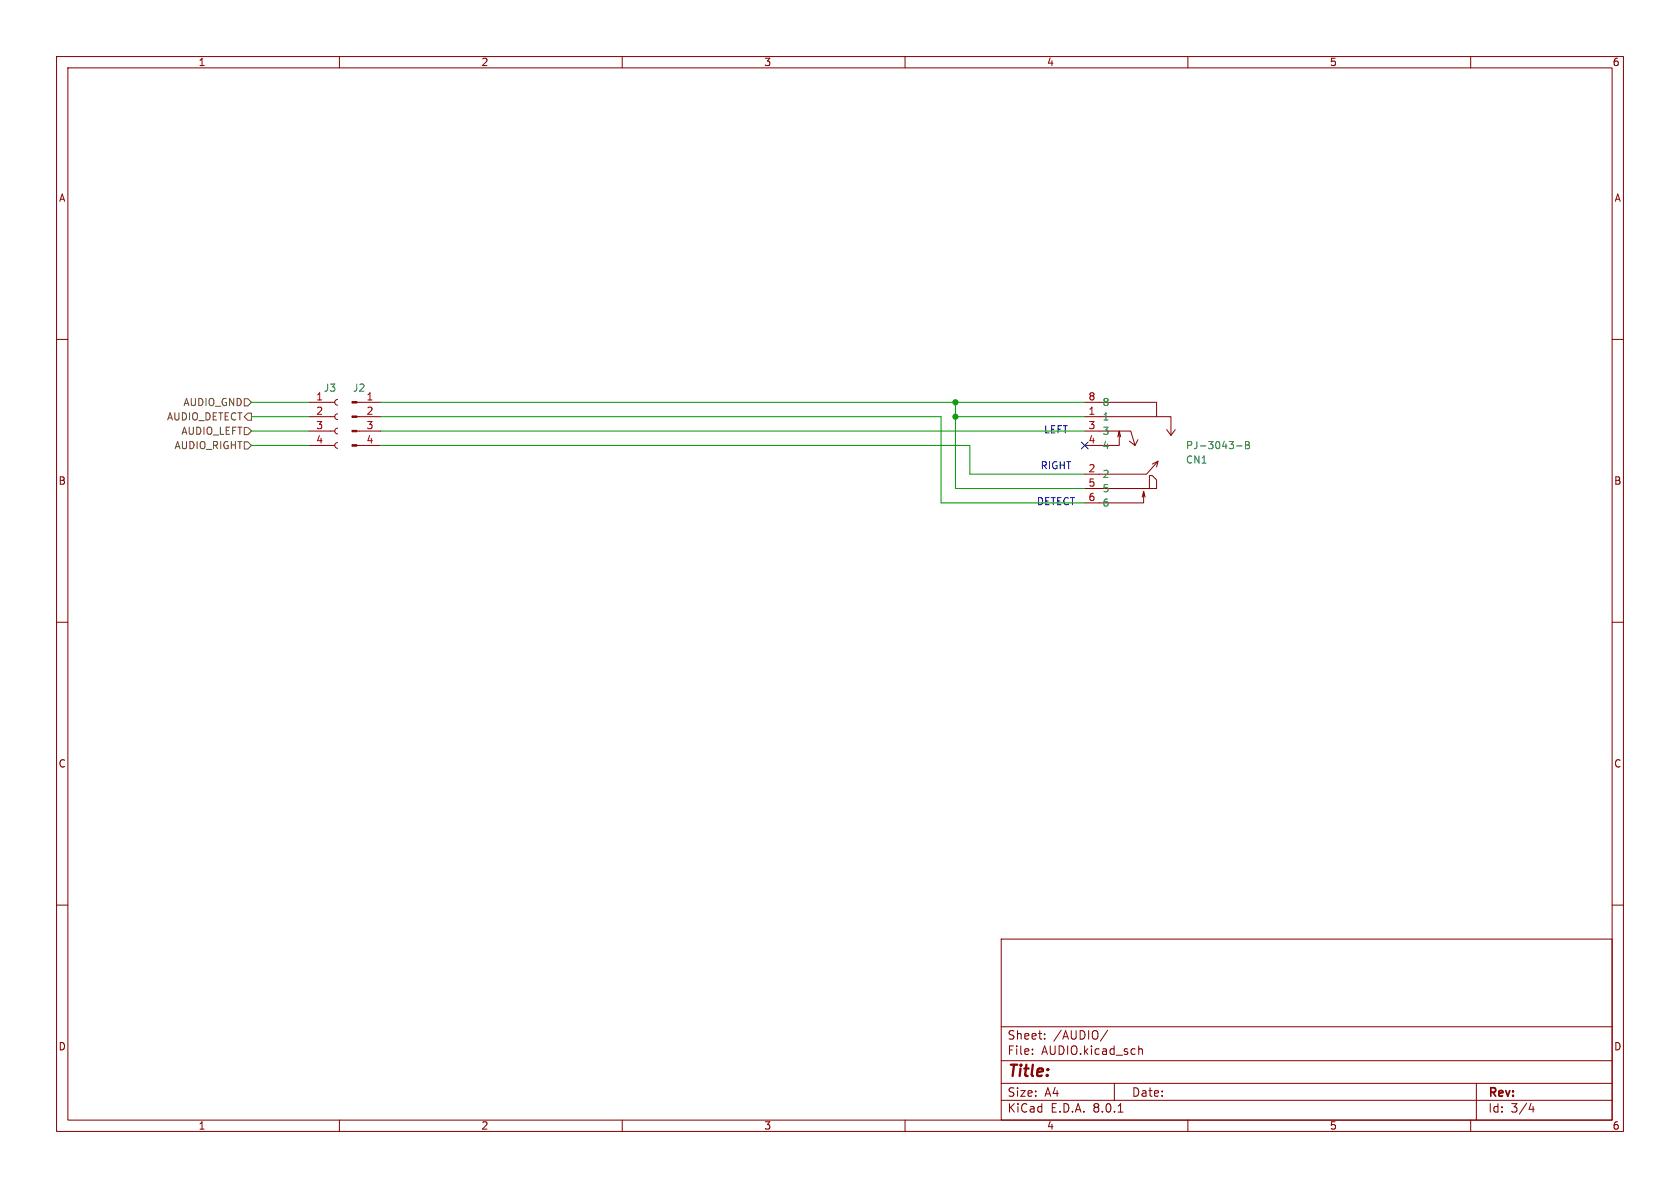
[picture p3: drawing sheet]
<svg xmlns="http://www.w3.org/2000/svg" width="297mm" height="210mm" viewBox="0 0 297 210" stroke-linecap="round" stroke-linejoin="round" font-family="sans-serif">
<g fill="none" stroke="#840000" stroke-width=".18">
<path d="M10 10h277v190h-277zM12 12h273v186h-273zM60 10v2M110 10v2M160 10v2M210 10v2M260 10v2M10 60h2M285 60h2M54.6 73.7h4.6M54.6 76.2h4.6M54.6 78.7h4.6"/>
<path d="M54.6 71.1h4.6M59.7 78.2l-.4 .2-.1 .3 .1 .4 .4 .1M59.7 75.7l-.4 .1-.1 .4 .1 .4 .4 .1M59.7 73.2l-.4 .1-.1 .4 .1 .3 .4 .2M59.7 70.6l-.4 .2-.1 .3 .1 .4 .4 .1M63.1 73.7h4.2M63.1 76.2h4.2M63.1 78.7h4.2M63.1 71.1h4.2M191.8 73.7h15.2v3.3M191.8 71.1h12.7v2.6M191.8 76.2h8.1l.8 2.5-1.1-.7"/>
<path d="M197.6 77.2l.3-1v2.5h-6.1M197.9 76.2l.2 1M201.2 77.7l-.5 1M206.3 76l.7 1M207.8 76l-.8 1M191.8 86.4h12.7v-1.6l-.8-.7h-.5v2.3M202.2 86.9l-.3 1M202.4 87.9l-.2-1v2h-10.4M204.5 82.6l.2-1.1-2 2.3h-10.9M204.7 81.5l-1 .5M10 110h2M285 110h2"/>
<path d="M10 160h2M285 160h2M177 166h108v32h-108zM60 198v2M110 198v2M160 198v2M177 194.5h108M177 191.5h108M177 187.5h108M177 181.5h108M182.5 186.3v.1M182.5 185.5v.1"/>
<path d="M184.7 183.6v.1M184.7 182.8v.1M195.8 182.1l-1.3 2M197 191.5v3M197.7 196.6h.8M201.3 184.9v1.5M201.3 185.5l.2-.1 .4 .1 .1 .9M210 198v2M260 198v2M261 191.5v6.5M270.7 195l-.4 1.1h.9M271 195.6v1"/>
</g>
<path d="M218.6 78.8h1M220.2 78h.4l.2 .3-.2 .4 .2 .1 .1 .3-.2 .2h-.5zM220.2 78.7h.4" fill="none" stroke="#006464" stroke-width=".18"/>
<g fill="#840000" stroke="#840000" stroke-width=".18">
<path d="M62.2 78.6h.9v.3h-.9z"/>
<path d="M62.2 76.1h.9v.2h-.9z"/>
<path d="M62.2 73.5h.9v.3h-.9z"/>
<path d="M62.2 71h.9v.2h-.9z"/>
</g>
<path d="M43.2 70.5h.6l.6 .6-.6 .7h-.6zM43.2 75.6h.6l.6 .6-.6 .6h-.6zM43.2 78.1h.6l.6 .6-.6 .7h-.6zM43.8 73h.6v1.3h-.6l-.6-.6z" fill="none" stroke="#725600" stroke-width=".18"/>
<path d="M44.4 71.1h10.2M44.4 78.7h10.2M44.4 73.7h10.2M44.4 76.2h10.2M67.3 78.7h104.1v5.1h20.4M67.3 71.1h124.5M67.3 73.7h99.1v15.2h25.4M67.3 76.2h124.5M168.9 73.7h22.9M168.9 71.1v15.3h22.9" fill="none" stroke="#009600" stroke-width=".18"/>
<path d="M191.2 78.1l1.2 1.2M192.4 78.1l-1.2 1.2" fill="none" stroke="#000084" stroke-width=".18"/>
<g fill="#009600" stroke="#009600" stroke-width=".18">
<circle cx="168.9" cy="73.7" r=".46"/>
<circle cx="168.9" cy="71.1" r=".46"/>
</g>
<text font-size="2.8" fill="#840000" x="178" y="190.9">Title:</text>
<g font-size="2.1" fill="#840000">
<text x="178" y="184">Sheet:</text>
<text x="186.2" y="184">/AUDIO/</text>
<text x="178" y="186.7">File:</text>
<text x="184.1" y="186.7">AUDIO.kicad_sch</text>
<text x="178" y="196.9">KiCad</text>
<text x="178" y="194.1">Size:</text>
<text x="184.7" y="194.1">A4</text>
<text x="185.7" y="196.9">E.D.A.</text>
<text x="193.3" y="196.9">8.0.1</text>
<text x="200" y="194.1">Date:</text>
<text x="263" y="194.3">Rev:</text>
<text x="263" y="196.9">Id:</text>
<text x="267.1" y="196.9">3/4</text>
</g>
<g font-size="1.8" fill="#840000">
<text x="35" y="11.9">1</text>
<text x="85" y="11.9">2</text>
<text x="135" y="11.9">3</text>
<text x="185" y="11.9">4</text>
<text x="235" y="11.9">5</text>
<text x="285" y="11.9">6</text>
<text x="10.3" y="35.9">A</text>
<text x="285.3" y="35.9">A</text>
<text x="10.3" y="85.9">B</text>
<text x="285.3" y="85.9">B</text>
<text x="10.3" y="135.9">C</text>
<text x="285.3" y="135.9">C</text>
<text x="10.3" y="185.9">D</text>
<text x="285.3" y="185.9">D</text>
<text x="35" y="199.9">1</text>
<text x="85" y="199.9">2</text>
<text x="135" y="199.9">3</text>
<text x="185" y="199.9">4</text>
<text x="235" y="199.9">5</text>
<text x="285" y="199.9">6</text>
</g>
<g font-size="1.8" fill="#725600">
<text x="32.3" y="72">AUDIO_GND</text>
<text x="29.4" y="74.5">AUDIO_DETECT</text>
<text x="32" y="77.1">AUDIO_LEFT</text>
<text x="30.8" y="79.6">AUDIO_RIGHT</text>
</g>
<g font-size="1.8" fill="#a90000">
<text x="55.8" y="70.9">1</text>
<text x="64.7" y="70.9">1</text>
<text x="192.3" y="70.9">8</text>
<text x="55.8" y="73.4">2</text>
<text x="55.8" y="75.9">3</text>
<text x="64.7" y="73.4">2</text>
<text x="64.7" y="75.9">3</text>
<text x="192.3" y="73.4">1</text>
<text x="192.3" y="75.9">3</text>
<text x="55.8" y="78.5">4</text>
<text x="64.7" y="78.5">4</text>
<text x="192.3" y="83.6">2</text>
<text x="192.3" y="78.5">4</text>
<text x="192.3" y="86.1">5</text>
<text x="192.3" y="88.6">6</text>
</g>
<g font-size="1.8" fill="#006464">
<text x="57.2" y="69.4">J3</text>
<text x="62.3" y="69.4">J2</text>
<text x="194.8" y="72">8</text>
<text x="194.8" y="74.5">1</text>
<text x="194.8" y="77.1">3</text>
<text x="194.8" y="79.6">4</text>
<text x="209.6" y="82.1">CN1</text>
<text x="209.6" y="79.6">PJ-3043-B</text>
<text x="194.8" y="84.7">2</text>
<text x="194.8" y="87.2">5</text>
<text x="194.8" y="89.8">6</text>
</g>
<g font-size="1.8" fill="#0000c2">
<text x="184.5" y="76.8">LEFT</text>
<text x="183.9" y="83.2">RIGHT</text>
<text x="183.2" y="89.5">DETECT</text>
</g>
</svg>
